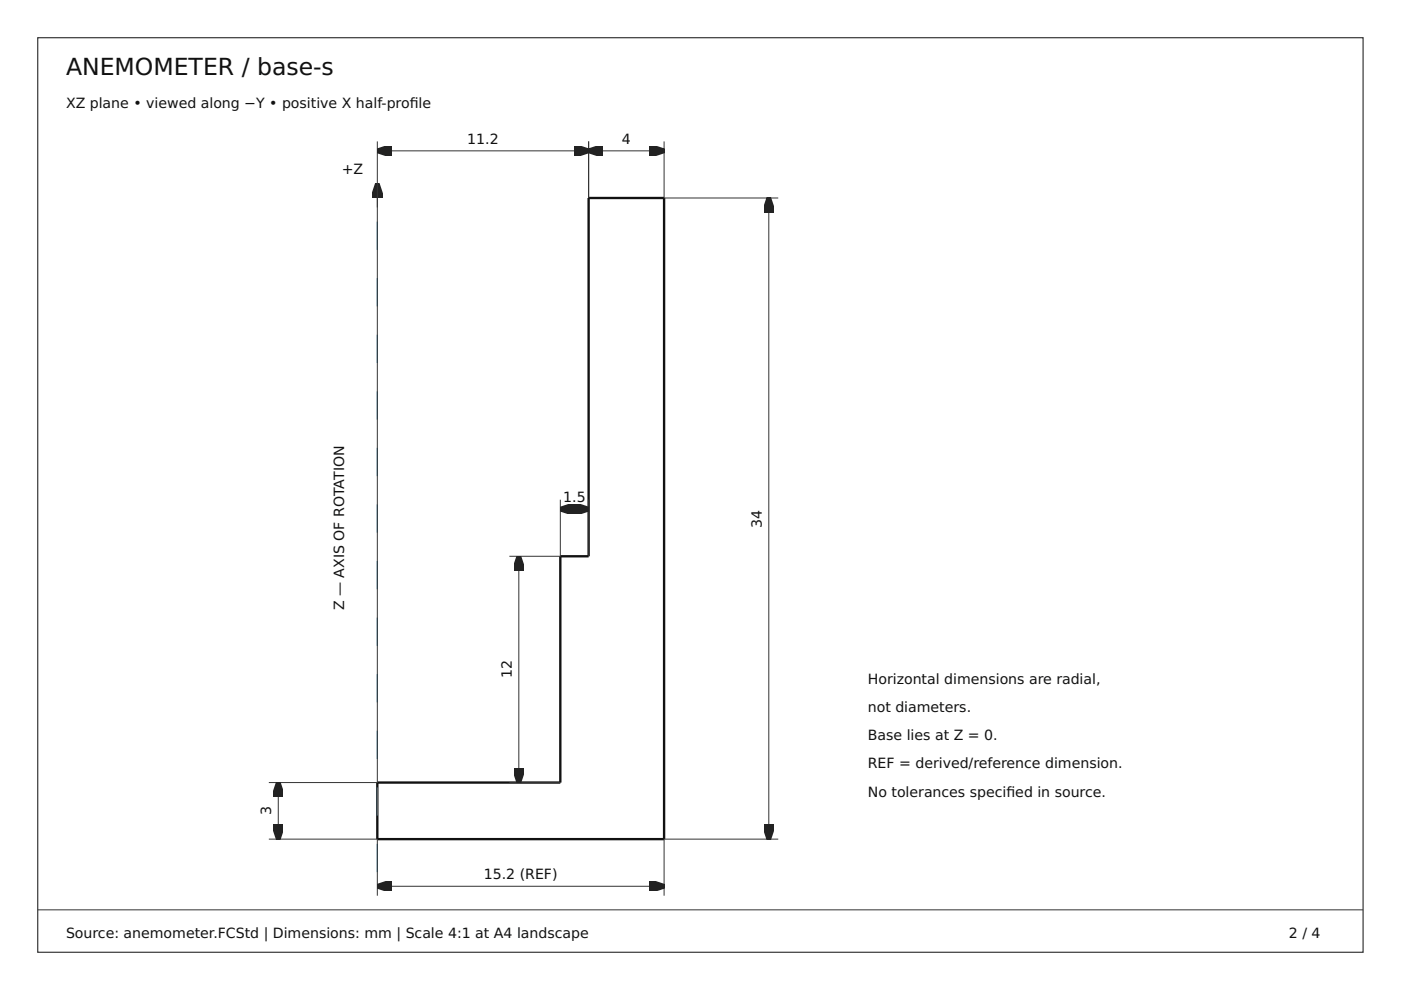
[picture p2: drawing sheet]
<svg xmlns="http://www.w3.org/2000/svg" width="297mm" height="210mm" viewBox="0 0 297 210" stroke-linecap="round" stroke-linejoin="round" font-family="sans-serif">
<path d="M8 8h281v193.9h-281z" fill="none" stroke="#333" stroke-width=".25"/>
<path d="M80 39v5M8 192.9h281" fill="none" stroke="#333" stroke-width=".21"/>
<path d="M124.8 42h16v135.9h-60.8v-12h38.8v-48h6z" fill="none" stroke="#111" stroke-width=".5"/>
<path d="M80 184.9v-145.9" fill="none" stroke="#267296" stroke-width=".25" stroke-dasharray="6 6" stroke-linecap="butt"/>
<g fill="#222">
<path d="M80 39l1 3h-2z"/>
<path d="M79.5 38.9h1l.6 3.1h-2.1zM79.5 39.1l.5-.1 .5 .1-1 2.9h-.5v-.5h2v.5h-.5z"/>
</g>
<path d="M80 30v135.9M80 32h44.8M124.8 30v12" fill="none" stroke="#333" stroke-width=".21"/>
<g fill="#222">
<path d="M80 32l3-1v2z"/>
<path d="M121.8 31l3 1-3 1z"/>
<path d="M80.2 31.5l2.9 1-.1 .5h-.5v-2h.5l.1 .5-2.9 1-.2-.5zM80 31.5l3.1-.6v2.1l-3.1-.5z"/>
<path d="M121.8 30.9l3.1 .6v1l-3.1 .5zM121.8 31h.5v2h-.5v-.5l2.8-1 .2 .5-.2 .5-2.8-1z"/>
</g>
<path d="M124.8 30v12M124.8 32h16M140.8 30v12" fill="none" stroke="#333" stroke-width=".21"/>
<g fill="#222">
<path d="M124.8 32l3-1v2z"/>
<path d="M137.8 31l3 1-3 1z"/>
<path d="M125 31.5l2.9 1-.1 .5h-.5v-2h.5l.1 .5-2.9 1-.2-.5zM124.8 31.5l3.1-.6v2.1l-3.1-.5z"/>
<path d="M137.8 30.9l3.1 .6v1l-3.1 .5zM137.8 31h.5v2h-.5v-.5l2.8-1 .2 .5-.2 .5-2.8-1z"/>
</g>
<path d="M80 177.9v12M140.8 177.9v12M80 187.9h60.8" fill="none" stroke="#333" stroke-width=".21"/>
<g fill="#222">
<path d="M80 187.9l3-1v2z"/>
<path d="M137.8 186.9l3 1-3 1z"/>
<path d="M80.2 187.4l2.9 1-.1 .5h-.5v-2h.5l.1 .5-2.9 1-.2-.5zM80 187.4l3.1-.5v2.1l-3.1-.6z"/>
<path d="M137.8 186.9l3.1 .5v1l-3.1 .6zM137.8 186.9h.5v2h-.5v-.5l2.8-1 .2 .5-.2 .5-2.8-1z"/>
</g>
<path d="M118.8 105.9v12M118.8 107.9h6M124.8 105.9v12" fill="none" stroke="#333" stroke-width=".21"/>
<g fill="#222">
<path d="M118.8 107.9l3-1v2z"/>
<path d="M121.8 106.9l3 1-3 1z"/>
<path d="M119 107.5l2.9 1-.1 .4h-.5v-2h.5l.1 .5-2.9 1-.2-.5zM118.8 107.5l3.1-.6v2.1l-3.1-.6z"/>
<path d="M121.8 106.9l3.1 .6v.9l-3.1 .6zM121.8 106.9h.5v2h-.5v-.4l2.8-1 .2 .4-.2 .5-2.8-1z"/>
</g>
<path d="M140.8 42h24.2M163 42v135.9M140.8 177.9h24.2" fill="none" stroke="#333" stroke-width=".21"/>
<g fill="#222">
<path d="M163 42l1 3h-2z"/>
<path d="M162 174.9h2l-1 3z"/>
<path d="M162.5 42.1l.5-.1 .5 .1-1 2.9h-.5v-.5h2v.5h-.5zM162.5 41.9h1l.6 3.1h-2.1z"/>
<path d="M162 174.9h2.1l-.6 3.1h-1zM162 174.9h.5l1 2.9-.5 .1-.5-.1 1-2.9h.5v.5h-2z"/>
</g>
<path d="M57 177.9h23M57 165.9h23M59 165.9v12" fill="none" stroke="#333" stroke-width=".21"/>
<g fill="#222">
<path d="M58 174.9h2l-1 3z"/>
<path d="M59 165.9l1 3h-2z"/>
<path d="M58 174.9h.5l1 2.9-.5 .1-.5-.1 1-2.9h.5v.5h-2zM58 174.9h2.1l-.6 3.1h-1z"/>
<path d="M58.5 165.9h1l.6 3.1h-2.1zM58.5 166.1l.5-.2 .5 .2-1 2.9-.5-.1v-.5h2v.5l-.5 .1z"/>
</g>
<path d="M108 117.9h10.8M110 117.9v48M108 165.9h10.8" fill="none" stroke="#333" stroke-width=".21"/>
<g fill="#222">
<path d="M109 162.9h2l-1 3z"/>
<path d="M110 117.9l1 3h-2z"/>
<path d="M109 162.9h.5l1 2.9-.5 .1-.5-.1 1-2.9h.5v.5h-2zM109 162.9h2.1l-.6 3.1h-1z"/>
<path d="M109.5 117.9h1l.6 3.1h-2.1zM109.5 118.1l.5-.2 .5 .2-1 2.9-.5-.1v-.5h2v.5l-.5 .1z"/>
</g>
<text font-size="5" fill="#111" x="14" y="16">ANEMOMETER / base-s</text>
<g font-size="3" fill="#111">
<text x="14" y="23">XZ plane • viewed along −Y • positive X half-profle</text>
<text x="86.9" y="23">i</text>
<text x="99.1" y="30.5">11.2</text>
<text x="131.8" y="30.5">4</text>
<text x="72.5" y="37">+Z</text>
<text x="119.4" y="106.4">1.5</text>
<text x="161.5" y="111.9" transform="rotate(-90 161.5 111.9)">34</text>
<text x="73" y="129.4" transform="rotate(-90 73 129.4)">Z — AXIS OF ROTATION</text>
<text x="108.5" y="143.8" transform="rotate(-90 108.5 143.8)">12</text>
<text x="184" y="144.9">Horizontal dimensions are radial,</text>
<text x="184" y="150.9">not diameters.</text>
<text x="184" y="156.9">Base lies at Z = 0.</text>
<text x="184" y="162.9">REF = derived/reference dimension.</text>
<text x="57.5" y="172.9" transform="rotate(-90 57.5 172.9)">3</text>
<text x="184" y="168.9">No tolerances specifed in source.</text>
<text x="213.4" y="168.9">i</text>
<text x="102.6" y="186.4">15.2 (REF)</text>
<text x="14" y="198.9">Source: anemometer.FCStd | Dimensions: mm | Scale 4:1 at A4 landscape</text>
<text x="273.3" y="198.9">2 / 4</text>
</g>
</svg>
